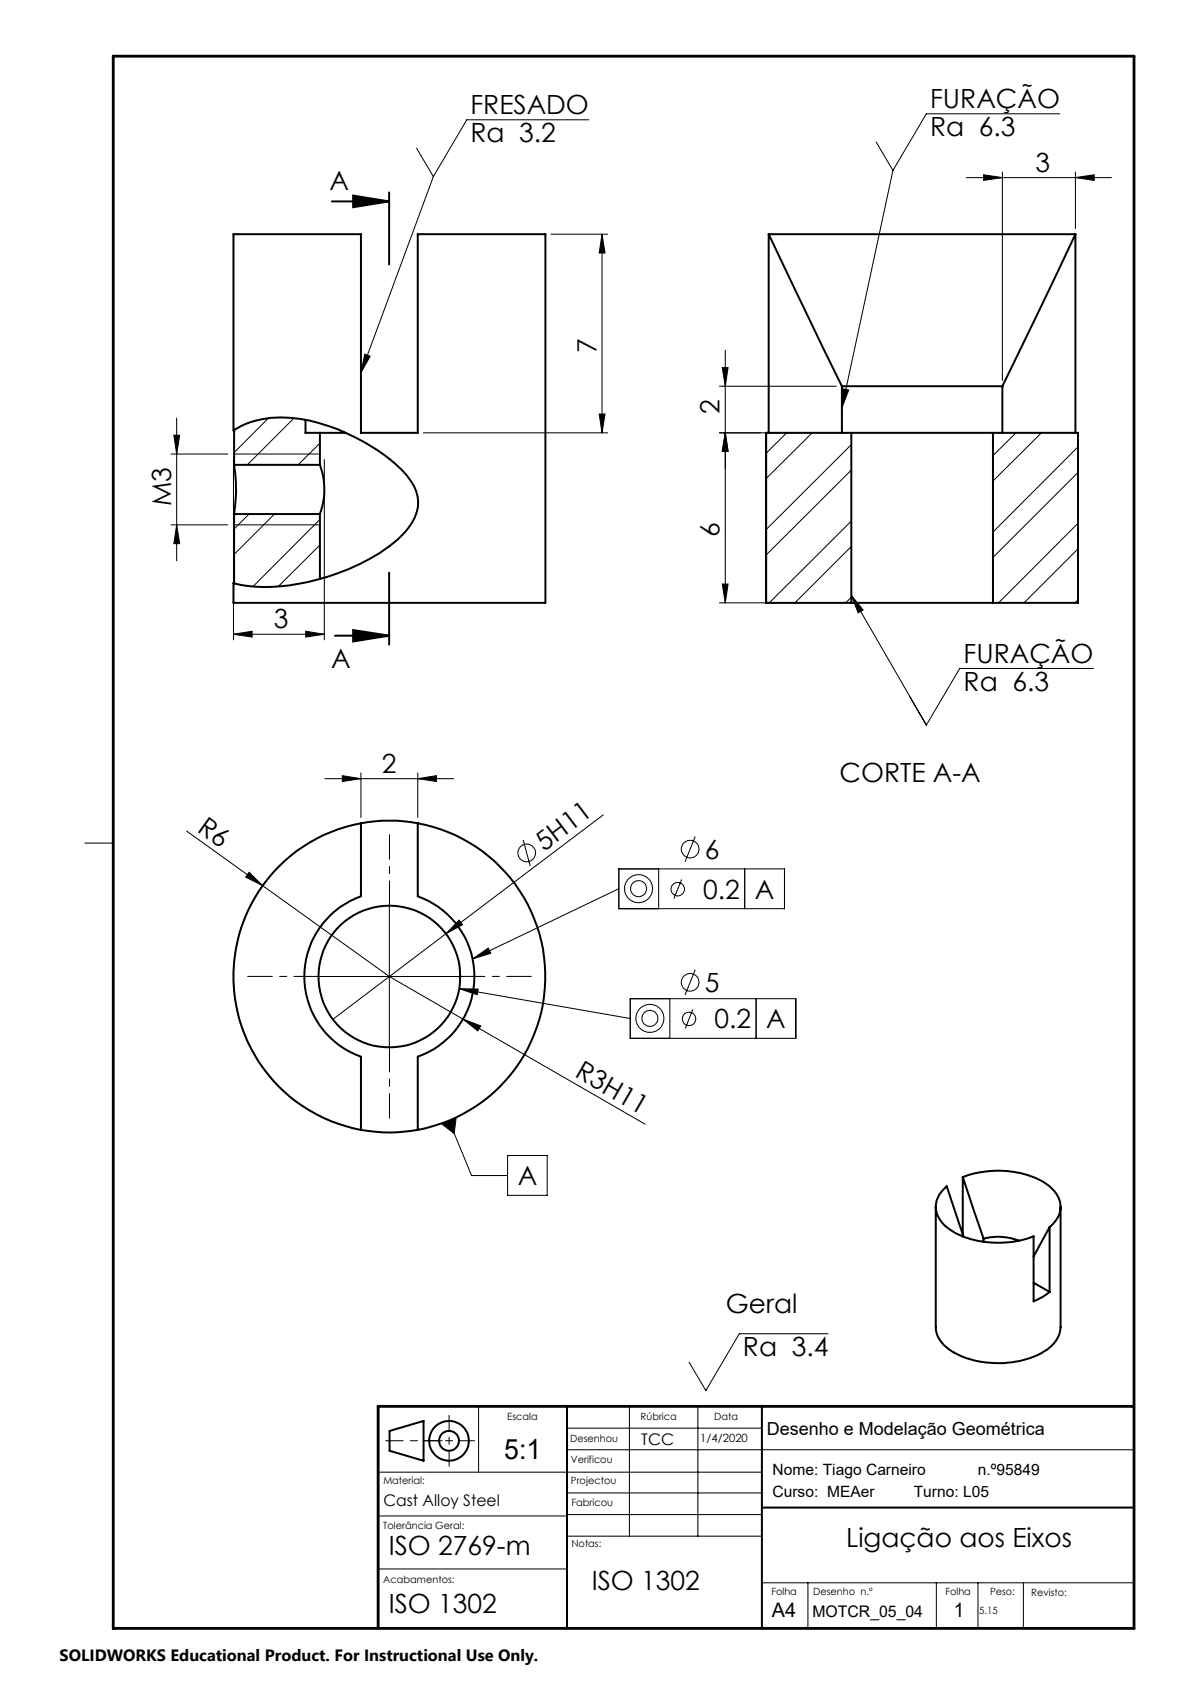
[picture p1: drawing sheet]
<svg xmlns="http://www.w3.org/2000/svg" width="210mm" height="297mm" viewBox="0 0 210 297" stroke-linecap="round" stroke-linejoin="round" font-family="sans-serif">
<g fill="none" stroke="#000" stroke-width=".18">
<path d="M73.4 26.1l3 5M76.4 31.1l-12.8 34.7M103.8 21.1h-21.5l-5.9 10M154.5 25l2.9 5.1M157.4 30.1l-9 41.8M170.4 31.3h25.6M173.4 30.8l3.3 .5-3.3 .5zM176.7 30.3v36.8M186.9 20.1h-23.6l-5.9 10M189.6 31.3l3.3-.5v1zM189.6 30.3v10M97.2 41.3h9.9"/>
<path d="M106.2 41.3l.5 3.3h-1zM106.2 41.3v35M30.7 76.8h1l-.5 3.3zM31.2 73.7v25.2M47.3 73.7l-6 6.1M51.9 73.7l-8.3 8.3M56.4 78.2l-3.8 3.8M64.3 62.5l1 .3-1.7 3zM74.6 76.3h32.5M105.7 73h1l-.5 3.3zM126.9 76.3h22.2M126.9 68.1h20.6"/>
<path d="M127.4 64.8h1l-.5 3.3zM127.9 76.3l.5 3.3h-1zM127.9 61.8v44.5M138.7 76.3l-3.6 3.6M143.2 76.3l-8.1 8.1M148.7 68.6l.9 .2-1.2 3.1zM150.1 78.4l-15 15M179.1 76.3l-4 4.1M183.6 76.3l-8.5 8.5M190.1 78.8l-15 15M30.2 80.1h9.9M30.2 92.6h9.9"/>
<path d="M31.2 92.6l.5 3.3h-1zM41.2 81.1v31.8M41.2 80.1h15M41.2 92.6h15M43.9 90.7l-2.6 2.6M48.4 90.7l-7.1 7.1M56.4 91.6l-11.8 11.9M56.4 96.1l-7.3 7.3M57.2 81.1v31.8M150.1 91.9l-14.5 14.4M150.1 82.9l-15 15M150.1 96.4l-9.9 9.9"/>
<path d="M190.1 92.3l-14 14M190.1 83.3l-15 15M190.1 96.8l-9.5 9.5M41.2 111.9l3.2-.6v1.1zM41.2 111.9h16M53.9 111.3l3.3 .6-3.3 .5zM126.9 106.3h22.2M127.4 103h1l-.5 3.3zM150.1 105l13.2 22.9M150.1 105.3l-1 1M150.1 105l2.1 2.6-.9 .5zM190.1 105.8l-.6 .5"/>
<path d="M192.8 117.9h-23.6l-5.9 10M57.3 137.3h22.7M60.4 136.8l3.2 .5-3.2 .5zM63.6 136.3v7.9M73.7 137.3l3.2-.5v1zM73.7 136.3v7.9M160.4 122.9l2.9 5M15 148.7h5M32.9 146.6l13.4 9.6M43.9 153.8l2.4 2.4-3-1.5zM46.3 156.2l22.4 16 12.9 7.5M46.9 155.4a27.5 27.5 0 0 0 15.8 43.7"/>
<path d="M68.7 159.7v25M92.3 148.1l1.2 4.6M106.4 143.7l-27.8 21M109.1 153.2h29.2v7.1h-29.2zM109.1 156.7l-25.8 12.4M116.1 153.2v7.1M120.2 155.1l-1.4 3.4M122.6 147.5l-1.8 4.5M131.3 153.2v7.1M56.2 172.2h24.9M78.6 164.7l-19.9 15.1M81 174.4l30.1 5.2"/>
<path d="M81 162.3l.6 .8-3 1.6zM81 174.4h3.3l-.2 1zM81.6 179.7l3.2 1.2-.6 .9zM81.6 179.7l32.1 18.6M83.3 169.1l2.8-1.9 .4 .9zM111.1 176.1h29.2v7h-29.2zM118.1 176.1v7M122.2 178l-1.4 3.4M122.6 171l-1.8 4.5M133.3 176.1v7M77.9 198.2l2.5-1.1-.3 2.8zM79.2 197.7l3.9 9.6h6.4"/>
<path d="M89.5 203.8h7v7h-7zM146 235.2h-15.6l-5.9 10-3-5M66.7 259.6h67.6M84.4 248v11.6M100 251.9h34.3M100 255.7h100M111 248v22.9M123 248v22.9M66.7 276.7h33.3M66.7 267.4h33.3M100 270.9h34.3M100 263.3h34.3"/>
<path d="M100 267.1h34.3M134.3 279.1h65.5M142.5 279.1v8M165.1 279.1v8M172.4 279.1v8M180.4 279.1v8"/>
<circle cx="92.9" cy="150.4" r="1.55"/>
<circle cx="112.6" cy="156.7" r="1.42"/>
<circle cx="112.6" cy="156.7" r="2.47"/>
<circle cx="119.5" cy="156.8" r="1.18"/>
<circle cx="121.7" cy="149.8" r="1.56"/>
<circle cx="114.6" cy="179.6" r="2.47"/>
<circle cx="114.6" cy="179.6" r="1.4"/>
<circle cx="121.5" cy="179.7" r="1.19"/>
<circle cx="121.7" cy="173.3" r="1.56"/>
</g>
<g fill="none" stroke="#000" stroke-width=".35">
<path d="M58.5 35.5h10.1M62.3 34.5l6.3 1-6.3 1zM68.6 33.9v12.7M41.2 41.3h22.4v35h10.1v-35h22.5v65h-55v-3.5a24.4 24.4 0 0 0 11.4 .2 37.6 37.6 0 0 0 17.5-7.8 9.3 9.3 0 0 0 3.6-6.8 8.4 8.4 0 0 0-2.8-5.5 35.4 35.4 0 0 0-18.1-9 16.1 16.1 0 0 0-11.6 2zM135.5 41.3h54.1M135.5 41.3l12.9 26.8M135.5 41.3v35M189.6 41.3l-12.9 26.8M189.6 41.3v35M41.3 75.8v6.2M53.9 74v2.3h2.5M56.4 76.3h4.5"/>
<path d="M56.4 76.3v5.7M148.4 68.1h28.3M148.4 68.1v8.2M150.1 76.3h25M150.1 76.3h-15v30h15M150.1 76.3v30M175.1 76.3h15v30h-15M175.1 76.3v30M176.7 68.1v8.2M41.3 82a26.9 26.9 0 0 1 0 8.7M41.3 90.7v12.2M41.3 90.7h15.1"/>
<path d="M41.3 82h15.1M56.4 82a12.4 12.4 0 0 1 0 8.7M56.4 90.7v11.4M59.1 112.1h9.5M62.3 111.1l6.3 1-6.3 1zM68.6 101v12.7M150.1 106.3h25M63.6 145.2v12.9a15 15 0 0 0-9.9 14.1 15 15 0 0 0 9.9 14.2v12.9M63.6 145.2a27.5 27.5 0 0 0-22.4 27 27.5 27.5 0 0 0 22.4 27.1M63.6 145.2a27.6 27.6 0 0 1 10.1 0M73.7 145.2v12.9a15 15 0 0 1 9.9 14.1 15 15 0 0 1-9.9 14.2v12.9M73.7 145.2a27.5 27.5 0 0 1 22.4 27 27.5 27.5 0 0 1-22.4 27.1"/>
<path d="M63.6 199.3a27.6 27.6 0 0 0 10.1 0M165 212.8v21.3a5.7 5.7 0 0 0 3.6 4.7 16.8 16.8 0 0 0 16.2-.9 5.2 5.2 0 0 0 2.2-3.8v-21.3M169.8 207.6a17.1 17.1 0 0 1 14.5 1.1 4.8 4.8 0 0 1 2.6 5.1 5 5 0 0 1-1.8 2.6M169.8 207.6l3.6 10.9M169.8 207.6v10.1M169.9 218.1l-3-8.9a4.3 4.3 0 0 0-.8 6.4 13.3 13.3 0 0 0 9.9 3.6 16.9 16.9 0 0 0 6.2-1.2v11.5l1.6-.7 1.3-.9M173.4 218.5a10 10 0 0 1 6.2 .3M173.4 218.5v.5M185.1 216.4l-2.9 5.2M185.1 216.4v11.5M182.2 226.2l2.9 1.7M68.7 252.4l6-1.8v7l-6-1.7z"/>
<path d="M100 248v39.1M134.3 248v39.1M134.3 265.9h65.5"/>
<circle cx="68.6" cy="172.2" r="12.5"/>
<circle cx="79.2" cy="254.1" r="3.5"/>
<circle cx="79.2" cy="254.1" r="1.76"/>
</g>
<path d="M68.7 159.7v-12.5M56.2 172.2h-12.5M81.2 172.2h12.5M68.7 184.7v12.5" fill="none" stroke="#000" stroke-width=".18" stroke-dasharray="15.2 1.3 1.3 1.3" stroke-dashoffset="10.9"/>
<path d="M74.7 254.1h9M79.2 249.6v9" fill="none" stroke="#000" stroke-width=".18" stroke-dasharray="6.3 1.3 1.3 1.3" stroke-dashoffset="3.8"/>
<path d="M78 254.1h-10" fill="none" stroke="#000" stroke-width=".18" stroke-dasharray="6.3 1.3 1.3 1.3" stroke-dashoffset="3.3"/>
<path d="M20 9.9h180v277.3h-180zM199.8 248h-133.1v39.1" fill="none" stroke="#000" stroke-width=".5"/>
<g fill="#000">
<path d="M64.3 62.5l1 .3-1.7 3zM43.9 153.8l2.4 2.4-3-1.5zM81 162.3l.6 .8-3 1.6zM81.6 179.7l3.2 1.2-.6 .9z"/>
<path d="M62.3 34.5l6.3 1-6.3 1zM62.3 111.1l6.3 1-6.3 1z"/>
<path d="M105.7 73h1l-.5 3.3zM106.2 41.3l.5 3.3h-1zM127.4 103h1l-.5 3.3zM127.9 76.3l.5 3.3h-1z"/>
<path d="M127.9 76.3l.5 3.3h-1zM127.4 64.8h1l-.5 3.3z"/>
<path d="M30.7 76.8h1l-.5 3.3zM31.2 92.6l.5 3.3h-1z"/>
<path d="M41.2 111.9l3.2-.6v1.1zM53.9 111.3l3.3 .6-3.3 .5z"/>
<path d="M60.4 136.8l3.2 .5-3.2 .5zM73.7 137.3l3.2-.5v1zM173.4 30.8l3.3 .5-3.3 .5zM189.6 31.3l3.3-.5v1z"/>
<path d="M83.3 169.1l2.8-1.9 .4 .9zM81 174.4h3.3l-.2 1zM77.9 198.2l2.5-1.1-.3 2.8zM150.1 105l2.1 2.6-.9 .5zM148.7 68.6l.9 .2-1.2 3.1z"/>
</g>
<text font-size="4.9" x="88.9" y="257.4">5:1</text>
<g font-size="4.7">
<text x="83" y="20.1">FRESADO</text>
<text x="164" y="19">FURAÇÃO</text>
<text x="83" y="25.1">Ra 3.2</text>
<text x="164" y="24">Ra 6.3</text>
<text x="58.1" y="33.4">A</text>
<text x="182.6" y="30.3">3</text>
<text x="105.2" y="62.3" transform="rotate(-90 105.2 62.3)">7</text>
<text x="126.9" y="73" transform="rotate(-90 126.9 73)">2</text>
<text x="30.2" y="89.3" transform="rotate(-90 30.2 89.3)">M3</text>
<text x="126.9" y="94.7" transform="rotate(-90 126.9 94.7)">6</text>
<text x="48.3" y="110.8">3</text>
<text x="58.4" y="117.8">A</text>
<text x="169.9" y="116.8">FURAÇÃO</text>
<text x="169.9" y="121.8">Ra 6.3</text>
<text x="67.4" y="136.3">2</text>
<text x="148" y="138">CORTE A-A</text>
<text x="34.6" y="146.5" transform="rotate(36 34.6 146.5)">R6</text>
<text x="96" y="150.2" transform="rotate(-37 96 150.2)">5H11</text>
<text x="124.3" y="151.5">6</text>
<text x="124" y="158.5">0.2</text>
<text x="133.1" y="158.5">A</text>
<text x="124.3" y="175">5</text>
<text x="126" y="181.4">0.2</text>
<text x="135.1" y="181.4">A</text>
<text x="101.2" y="189.8" transform="rotate(30 101.2 189.8)">R3H11</text>
<text x="91.3" y="209.1">A</text>
<text x="128" y="231.6">Geral</text>
<text x="131" y="239.2">Ra 3.4</text>
<text x="68.6" y="274.2">ISO 2769-m</text>
<text x="149.2" y="272.9">Ligação aos Eixos</text>
<text x="104.4" y="280.5">ISO 1302</text>
<text x="68.6" y="284.4">ISO 1302</text>
</g>
<g font-size="3.5">
<text x="136.1" y="285.2">A4</text>
<text x="168.2" y="285.2">1</text>
</g>
<text font-size="3.2" x="135.2" y="253">Desenho e Modelação Geométrica</text>
<text font-size="2.9" x="10.5" y="292.9">SOLIDWORKS Educational Product. For Instructional Use Only.</text>
<g font-size="2.8">
<text x="113.1" y="254.8">TCC</text>
<text x="67.6" y="265.7">Cast Alloy Steel</text>
<text x="143.3" y="285.2">MOTCR_05_04</text>
</g>
<g font-size="2.7">
<text x="136.2" y="264">Curso: MEAer</text>
<text x="136.2" y="260.2">Nome: Tiago Carneiro</text>
<text x="161.1" y="264">Turno: L05</text>
<text x="172.4" y="260.2">n.º95849</text>
</g>
<text font-size="2" x="123.5" y="254.3">1/4/2020</text>
<g font-size="1.8">
<text x="89.4" y="250.5">Escala</text>
<text x="112.9" y="250.4">Rúbrica</text>
<text x="125.9" y="250.4">Data</text>
<text x="100.5" y="254.3">Desenhou</text>
<text x="67.6" y="261.8">Material:</text>
<text x="100.7" y="258.1">Verificou</text>
<text x="100.7" y="261.8">Projectou</text>
<text x="67.6" y="269.6">Tolerância Geral:</text>
<text x="100.8" y="265.6">Fabricou</text>
<text x="100.8" y="272.9">Notas:</text>
<text x="67.6" y="279.3">Acabamentos:</text>
<text x="136" y="281.4">Folha</text>
<text x="143.4" y="281.4">Desenho n.º</text>
<text x="166.7" y="281.4">Folha</text>
<text x="174.6" y="281.4">Peso:</text>
<text x="181.8" y="281.4">Revisto:</text>
<text x="172.7" y="284.7">5.15</text>
</g>
</svg>
